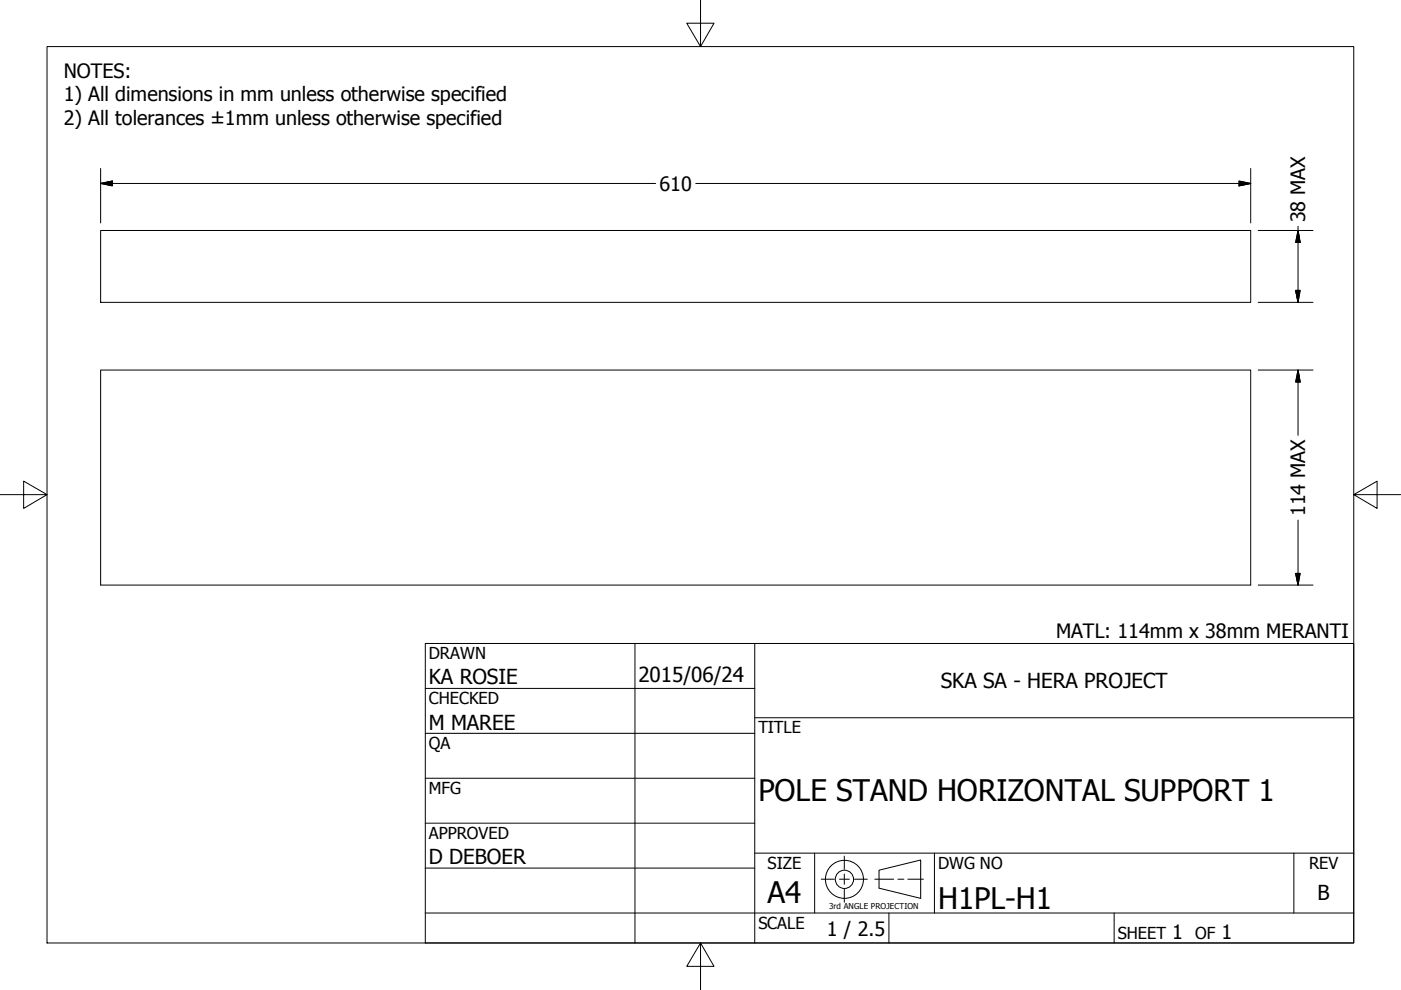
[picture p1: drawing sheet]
<svg xmlns="http://www.w3.org/2000/svg" width="297mm" height="210mm" viewBox="0 0 297 210" stroke-linecap="round" stroke-linejoin="round" font-family="sans-serif">
<!-- layer: Visible (ANSI) -->
<path d="M21.3 48.9h243.9v15.2h-243.9zM21.3 78.5h243.9v45.6h-243.9z" fill="none" stroke="#000" stroke-width=".21"/>
<!-- layer: Border (ANSI) -->
<path d="M148.5 -.1v10l-2.9-5h5.8l-2.9 5M10 9.9h277v190h-277zM0 104.9h10l-5-2.9v5.8l5-2.9M287 104.9l5 2.9v-5.8l-5 2.9h10M148.5 199.9l2.9 5h-5.8l2.9-5v10" fill="none" stroke="#000" stroke-width=".21"/>
<!-- layer: Title (ANSI) -->
<g fill="none" stroke="#000" stroke-width=".21">
<path d="M90.2 136.4h196.8v63.5h-196.8zM134.6 136.4v63.5M160 136.4v63.5M90.2 146h69.8M90.2 155.5h69.8M160 152.2h127M90.2 165h69.8M90.2 174.5h69.8M90.2 193.6h196.8M90.2 184.1h69.8M160 180.9h127M172.7 180.9v12.7"/>
<path d="M188.5 193.6v6.3M198.1 180.9v12.7M236.2 193.6v6.3M274.3 180.9v12.7"/>
</g>
<!-- layer: Dimension (ANSI) -->
<g fill="none" stroke="#000" stroke-width=".21">
<path d="M21.3 38.9l2.5-.5v1zM21.3 38.9h117.7M21.3 35.7v11.6M147.5 38.9h117.7M262.7 38.4l2.5 .5-2.5 .5zM265.2 35.7v11.6M266.8 48.9h11.6M275.2 48.9l.5 2.5h-1zM275.2 48v16.1M266.8 64.1h11.6M266.8 78.5h11.6M274.7 61.6h1l-.5 2.5z"/>
<path d="M275.2 78.5l.5 2.5h-1zM275.2 78.5v13.8M275.2 110.3v13.8M266.8 124.1h11.6M274.7 121.6h1l-.5 2.5z"/>
</g>
<path d="M21.3 38.9l2.5-.5zM21.3 38.9l2.5-.5v1zM262.7 39.4l2.5-.5zM262.7 38.4l2.5 .5-2.5 .5zM275.2 48.9l.5 2.5zM275.2 48.9l.5 2.5h-1zM274.7 61.6l.5 2.5zM274.7 61.6h1l-.5 2.5zM275.2 78.5l.5 2.5zM275.2 78.5l.5 2.5h-1zM274.7 121.6l.5 2.5zM274.7 121.6h1l-.5 2.5z" fill="#000" stroke="#000" stroke-width=".21"/>
<!-- layer: Sketch Geometry (ANSI) -->
<g fill="none" stroke="#000" stroke-width=".21">
<path d="M174.1 186.4h2.8M178 186.4h2.1M179 181.5v2.8M179 185.3v2.2M179 188.5v2.8M181.2 186.4h2.7M185.5 186.4h4M186.4 184.5l8.8-2.2v8.2l-8.8-2.2zM190.4 186.4h1.2M192.5 186.4h3.3"/>
<circle cx="179" cy="186.4" r="4"/>
<circle cx="179" cy="186.4" r="1.94"/>
</g>
<g font-size="6.3">
<text x="160.8" y="169.8">POLE STAND HORIZONTAL SUPPORT 1</text>
<text x="162.8" y="191.4">A4</text>
<text x="198.9" y="192.8">H1PL-H1</text>
</g>
<g font-size="4.4">
<text x="90.9" y="145.1">KA ROSIE</text>
<text x="135.4" y="144.5">2015/06/24</text>
<text x="199.5" y="145.9">SKA SA - HERA PROJECT</text>
<text x="90.9" y="154.7">M MAREE</text>
<text x="90.9" y="183.2">D DEBOER</text>
<text x="279.3" y="190.7">B</text>
</g>
<g font-size="4.2">
<text x="13.5" y="16.5">NOTES:</text>
<text x="13.5" y="21.5">1) All dimensions in mm unless otherwise specified</text>
<text x="13.5" y="26.5">2) All tolerances ±1mm unless otherwise specified</text>
<text x="139.8" y="40.4">610</text>
<text x="276.7" y="47.2" transform="rotate(-90 276.7 47.2)">38 MAX</text>
<text x="276.7" y="109.4" transform="rotate(-90 276.7 109.4)">114 MAX</text>
<text x="223.9" y="135.2">MATL: 114mm x 38mm MERANTI</text>
<text x="175.3" y="198.5">1 / 2.5</text>
<text x="248.5" y="199.1">1</text>
<text x="259" y="199.1">1</text>
</g>
<g font-size="3.5">
<text x="90.9" y="139.7">DRAWN</text>
<text x="90.9" y="149.3">CHECKED</text>
<text x="160.8" y="155.5">TITLE</text>
<text x="90.9" y="158.8">QA</text>
<text x="90.9" y="168.3">MFG</text>
<text x="90.9" y="177.8">APPROVED</text>
<text x="162.8" y="184.2">SIZE</text>
<text x="198.9" y="184.2">DWG NO</text>
<text x="277.6" y="184.2">REV</text>
<text x="160.8" y="196.9">SCALE</text>
<text x="237" y="199.1">SHEET</text>
<text x="253.4" y="199.1">OF</text>
</g>
<text font-size="1.7" x="175.8" y="192.8">3rd ANGLE PROJECTION</text>
</svg>
